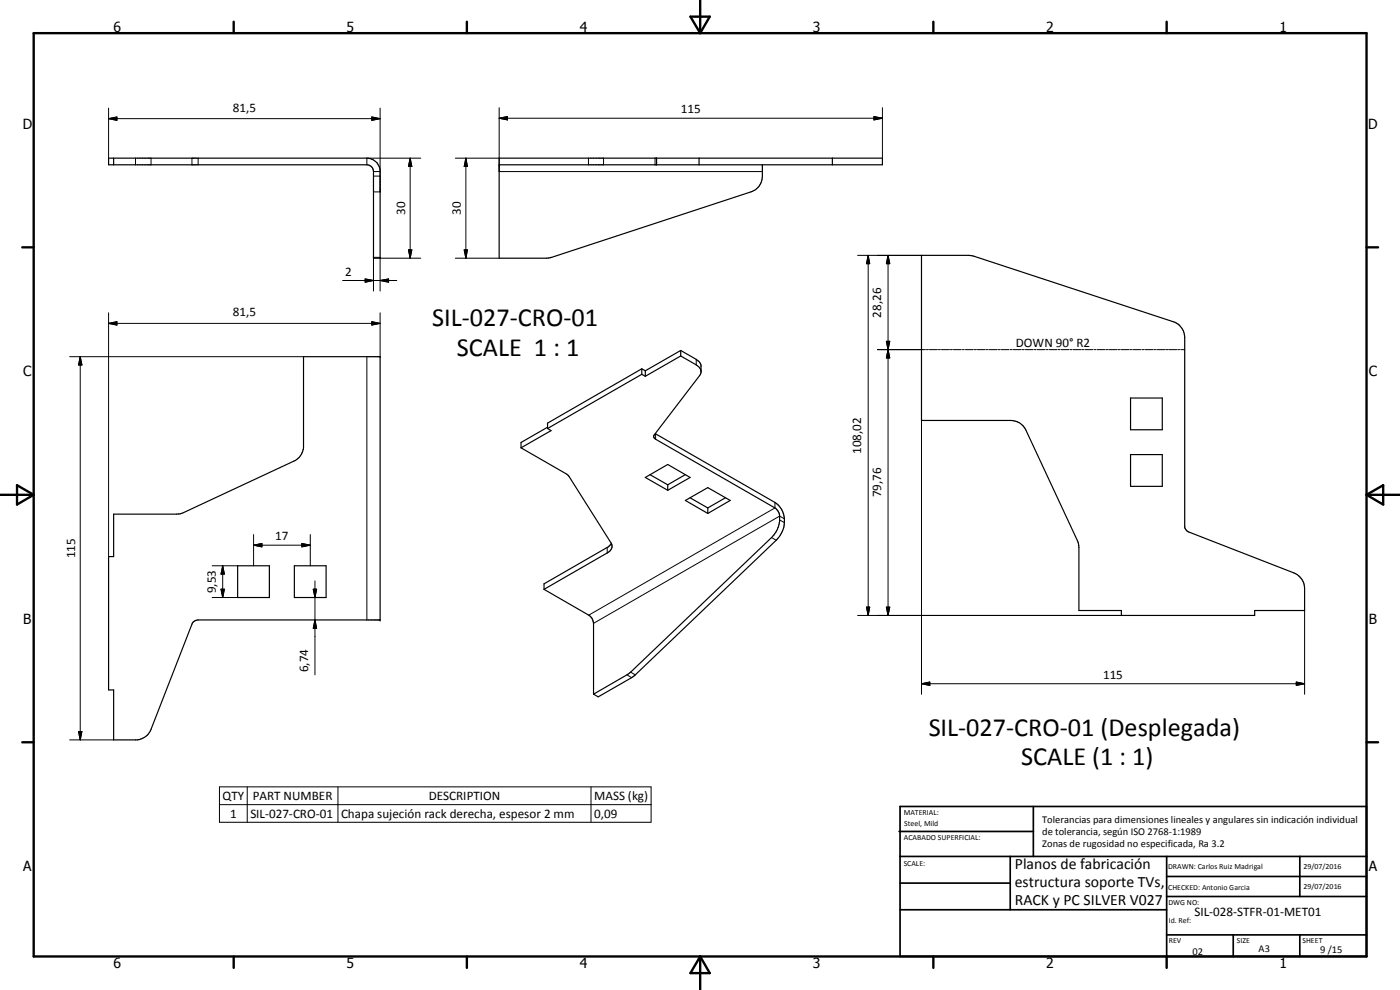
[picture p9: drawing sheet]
<svg xmlns="http://www.w3.org/2000/svg" width="420mm" height="297mm" viewBox="0 0 420 297" stroke-linecap="round" stroke-linejoin="round" font-family="sans-serif">
<g fill="none" stroke="#000" stroke-width=".35">
<path d="M32.6 47.5h77.5a4.1 4.1 0 0 1 4 3.5v26.5h-2v-26a2 2 0 0 0-2-2.1h-77.5zM34.1 47.5v1.9M149.8 49.4h115v-1.9h-115v30h14.2l1.6-.3 59.8-19.6a4.8 4.8 0 0 0 3.4-4.8v-3.4M197.1 47.5v1.9M209.8 47.5v1.9M249.8 47.5v1.9M276.6 76.6h14.1l1.6 .3 59.8 19.6a5.1 5.1 0 0 1 3.4 4.8l.1 57.2 .6 .8 .6 .3 31.6 12.3a5.1 5.1 0 0 1 3.1 4.7v6.6h-15v1.5h-40v-1.5h-12.7v-18.9l-.3-1.6-15.6-33.7a5 5 0 0 0-4.6-2.8h-26.7zM192.6 112.3l1.1 .6M192.6 112.3l-28.3 16.3M192.6 110.7l-28.3 16.3v1.6M192.6 110.7l1.1 .6M192.6 110.7v1.6"/>
<path d="M193.7 111.3v1.6M204.3 105.2l5.5 3.3 .6 1.1-.1 2.5-14 18.4-.1 .8 .6 .5 35.8 20.6 1.2 1.5a7.8 7.8 0 0 1-2.2 7.4l-42.3 40.4-11.2 6.6M204.3 106.8l5.3 3.2 .7 .8 .1 .6M204.3 106.8l-10.6 6.1M204.3 105.2l-10.6 6.1M204.3 105.2v1.6M339.3 119.4h9.5v9.5h-9.5zM156.4 134.4l14 8.1 13 20.4a2.05 2.05 0 0 1-1.2 3l-18.9 10.9M164.3 128.6l1.1 .6-9 5.2M164.3 128.2l-7.9 4.6v1.6M196.7 130.1l35.9 20.6a7.3 7.3 0 0 1 .3 11.4l-42.6 40.7-10.8 6.3-1.4-.8M339.3 136.4h9.5v9.5h-9.5z"/>
<path d="M34.1 154.3l19.9-.1 34.2-15.9a4.9 4.9 0 0 0 2.9-3.9v-27.4h23v79h-54.6l-1 .3-.9 1-12.3 31.5a5 5 0 0 1-4.1 3.2h-7.1v-15h-1.5v-40h1.5zM193.7 143.3l6.7-3.9 6.7 3.9-6.7 3.8zM195.1 142.4l5.3 3.1M200.4 145.5v1.6M205.7 150.2l6.7-3.9 6.7 3.9-6.7 3.9zM205.7 142.4l-5.3 3.1M207.1 149.4l5.3 3M212.4 152.4v1.7M217.7 149.4l-5.3 3M71.3 169.8h9.5v9.5h-9.5zM88.3 169.8h9.6v9.5h-9.6zM163.3 176.8l13.4 7.8a3.2 3.2 0 0 1 1.4 2.4v21.3"/>
<path d="M183.5 163.1l-.9 1-19.3 11.1v1.6"/>
</g>
<g fill="none" stroke="#000" stroke-width=".3">
<path d="M32.6 35.6l2.5-.5v1zM32.6 35.6h81.5M32.6 32.4v15.1M111.6 35.1l2.5 .5-2.5 .5zM114.1 32.4v25.2h-2M149.8 35.5l2.5-.5v1zM149.8 32.3v19.2h79M149.8 35.5h115M262.3 35l2.5 .5-2.5 .5zM264.8 32.3v15.2M40.7 47.5v1.9M45.3 47.5v1.9"/>
<path d="M57.6 47.5v1.9M59.5 47.5v1.9M112.1 52.8h2M112.1 51.5h2M123.1 47.5l.5 2.5h-1zM123.1 47.5v30M126.3 47.5h-16.2v1.9M136.6 47.5h13.2M139.8 47.5l.5 2.5h-1zM139.8 47.5v30M176.6 47.5v1.9M181.1 47.5v1.9"/>
<path d="M196.6 47.5v1.9M114.1 77.5h12.2M122.6 75h1l-.5 2.5zM136.6 77.5h13.2M139.3 75h1l-.5 2.5zM257.4 76.6h19.2M260.6 76.6l.4 2.5h-1zM260.6 76.6v108.1M266.5 76.6l.5 2.5h-1zM266.5 76.6v108.1M32.6 97l2.5-.5v1zM32.6 93.9v73.1"/>
<path d="M32.6 97h81.5M102.8 84.2h16.3M109.6 83.7l2.5 .5-2.5 .5zM111.6 96.5l2.5 .5-2.5 .5zM112.1 87.3v-10.1h2v10.1M114.1 84.2l2.5-.5v1zM114.1 93.9v13.1M20.9 107h70.2M24.1 107l.5 2.5h-1zM24.1 107v115M110.1 107v79M208.9 107.8v1.7"/>
<path d="M263.3 104.9h14.4M266 102.4h1l-.5 2.5zM266 102.4l1 5h-1l1-5zM266.5 104.9l.5 2.5h-1zM278 104.9h.6M278.9 104.9h2.4M281.6 104.9h.6M282.5 104.9h2.4M285.2 104.9h.6M286.1 104.9h2.4M288.8 104.9h.6M289.7 104.9h2.4"/>
<path d="M292.4 104.9h.6M293.3 104.9h2.4M296 104.9h.6M296.9 104.9h2.4M299.6 104.9h.6M300.5 104.9h2.3M303.2 104.9h.6M304.1 104.9h2.4M306.8 104.9h.6M307.7 104.9h2.3M310.3 104.9h.6M311.2 104.9h2.4"/>
<path d="M313.9 104.9h.6M314.9 104.9h2.3M317.5 104.9h.6M318.4 104.9h2.4M321.1 104.9h.6M322 104.9h2.4M324.7 104.9h.6M325.6 104.9h2.4M328.3 104.9h.6M329.2 104.9h2.4M331.9 104.9h.6M332.8 104.9h2.4"/>
<path d="M335.5 104.9h.6M336.4 104.9h2.4M339.1 104.9h.6M340 104.9h2.3M342.7 104.9h.6M343.6 104.9h2.4M346.3 104.9h.6M347.2 104.9h2.3M349.8 104.9h.7M350.7 104.9h2.4M353.4 104.9h.6M354.4 104.9h1.1"/>
<path d="M196.8 130.2v1.6M276.6 126.2v82.1M232.6 150.7v1.7l-55.9 32.2M234 156l1.4 .8M235.4 155.7l-1.4-.8-55.9 32.1M63.7 179.3h7.6M63.7 169.8h7.6M66.3 176.8h1l-.5 2.5zM66.8 169.8l.5 2.5h-1zM66.8 169.8v9.5M76.1 163.6l2.5-.5v1zM76.1 163.6h17"/>
<path d="M76.1 160.4v9.4M90.6 163.1l2.5 .5-2.5 .5zM93.1 160.4v9.4M94 176.8h1l-.5 2.5zM94.5 174.3v28.2M182.2 164.3v1.6M231.6 161.3l1.3 .8M94.5 186l.5 2.5h-1zM257.4 184.7h79.1M260 182.2h1l-.4 2.5zM266 182.2h1l-.5 2.5zM391.5 183.2v25.1"/>
<path d="M23.6 219.5h1l-.5 2.5zM188.2 202.5l1.4 .8M189.3 201.7l1.4 .8M276.6 205.1l2.4-.5v1.1zM276.6 205.1h114.9M389 204.6l2.5 .5-2.5 .6zM20.9 222h13.2M65.9 236.1h129.5v10.6h-129.5zM74.2 236.1v10.6M101.4 236.1v10.6M177.4 236.1v10.6M65.9 241.4h129.5"/>
</g>
<g fill="#000">
<circle cx="114.1" cy="107" r=".18"/>
<circle cx="114.1" cy="186" r=".18"/>
</g>
<g fill="none" stroke="#000" stroke-width=".71">
<path d="M10.1 9.9h400v277.1h-400zM70.1 6.5v3.4M140.1 6.5v3.4M207.2 5h5.8l-2.9 4.9zM210.1 0v9.9M280.1 6.5v3.4M350.1 6.5v3.4M6.7 74.2h3.4M410.1 74.2h3.5M.1 148.5h10M5.1 145.6l5 2.9-5 2.9zM410.1 148.5h10"/>
<path d="M410.1 148.5l5-2.9v5.8zM6.7 222.7h3.4M410.1 222.7h3.5M70.1 287v3.4M140.1 287v3.4M210.1 287v10M210.1 287l2.9 5h-5.8zM280.1 287v3.4M350.1 287v3.4"/>
</g>
<g fill="none" stroke="#000" stroke-width=".51">
<path d="M269.8 249.5h40.3M270.1 242h140v45h-140zM270.1 257h140M303.2 257v16M310.1 242v15M350.1 257v30M390.1 257v12M270.1 265h33.1M270.1 273h80M350.1 269h60M350.1 263h60M350.1 280.5h60"/>
<path d="M370.1 280.5v6.5M390.1 280.5v6.5"/>
</g>
<g fill="#000">
<path d="M32.6 35.6l2.5-.5v1zM111.6 35.1l2.5 .5-2.5 .5zM149.8 35.5l2.5-.5v1zM262.3 35l2.5 .5-2.5 .5zM123.1 47.5l.5 2.5h-1zM139.8 47.5l.5 2.5h-1zM122.6 75h1l-.5 2.5zM139.3 75h1l-.5 2.5zM260.6 76.6l.4 2.5h-1zM266.5 76.6l.5 2.5h-1zM32.6 97l2.5-.5v1zM109.6 83.7l2.5 .5-2.5 .5z"/>
<path d="M111.6 96.5l2.5 .5-2.5 .5zM114.1 84.2l2.5-.5v1zM24.1 107l.5 2.5h-1zM266 102.4h1l-.5 2.5zM266.5 104.9l.5 2.5h-1zM66.3 176.8h1l-.5 2.5zM66.8 169.8l.5 2.5h-1zM76.1 163.6l2.5-.5v1zM90.6 163.1l2.5 .5-2.5 .5zM94 176.8h1l-.5 2.5zM94.5 186l.5 2.5h-1zM260 182.2h1l-.4 2.5z"/>
<path d="M266 182.2h1l-.5 2.5zM23.6 219.5h1l-.5 2.5zM276.6 205.1l2.4-.5v1.1zM389 204.6l2.5 .5-2.5 .6z"/>
</g>
<g font-size="7.9">
<text x="129.7" y="97.8">SIL-027-CRO-01</text>
<text x="137.1" y="106.8">SCALE 1 : 1</text>
<text x="278.7" y="220.7">SIL-027-CRO-01 (Desplegada)</text>
<text x="306.4" y="229.7">SCALE (1 : 1)</text>
</g>
<g font-size="4.7">
<text x="304.6" y="260.8">Planos de fabricación</text>
<text x="304.6" y="266.2">estructura soporte TVs,</text>
<text x="304.6" y="271.6">RACK y PC SILVER V027</text>
</g>
<g font-size="4.2">
<text x="34" y="9.6">6</text>
<text x="104" y="9.6">5</text>
<text x="174" y="9.6">4</text>
<text x="244" y="9.6">3</text>
<text x="314" y="9.6">2</text>
<text x="384" y="9.6">1</text>
<text x="6.8" y="38.7">D</text>
<text x="410.6" y="38.7">D</text>
<text x="7" y="112.9">C</text>
<text x="410.8" y="112.9">C</text>
<text x="7" y="187.1">B</text>
<text x="410.8" y="187.1">B</text>
<text x="7" y="261.4">A</text>
<text x="410.8" y="261.4">A</text>
<text x="34" y="290.4">6</text>
<text x="104" y="290.4">5</text>
<text x="174" y="290.4">4</text>
<text x="244" y="290.4">3</text>
<text x="314" y="290.4">2</text>
<text x="384" y="290.4">1</text>
</g>
<g font-size="3.9">
<text x="69.9" y="33.6">81,5</text>
<text x="204.3" y="34">115</text>
<text x="121.6" y="64.5" transform="rotate(-90 121.6 64.5)">30</text>
<text x="138.3" y="64.5" transform="rotate(-90 138.3 64.5)">30</text>
<text x="103.6" y="82.7">2</text>
<text x="69.9" y="95">81,5</text>
<text x="264.5" y="95.3" transform="rotate(-90 264.5 95.3)">28,26</text>
<text x="304.9" y="104.1">DOWN 90° R2</text>
<text x="258.4" y="136.2" transform="rotate(-90 258.4 136.2)">108,02</text>
<text x="264.5" y="149.3" transform="rotate(-90 264.5 149.3)">79,76</text>
<text x="22.6" y="167.5" transform="rotate(-90 22.6 167.5)">115</text>
<text x="82.6" y="162.1">17</text>
<text x="64.8" y="178" transform="rotate(-90 64.8 178)">9,53</text>
<text x="92.4" y="201.7" transform="rotate(-90 92.4 201.7)">6,74</text>
<text x="331" y="203.6">115</text>
<text x="66.8" y="240">QTY</text>
<text x="69.1" y="245.4">1</text>
<text x="75.1" y="245.4">SIL-027-CRO-01</text>
<text x="75.9" y="240">PART NUMBER</text>
<text x="102.4" y="245.4">Chapa sujeción rack derecha, espesor 2 mm</text>
<text x="128.7" y="240">DESCRIPTION</text>
<text x="178.3" y="240.2">MASS (kg)</text>
<text x="178.3" y="245.4">0,09</text>
<text x="358.5" y="275">SIL-028-STFR-01-MET01</text>
</g>
<g font-size="3.1">
<text x="312.7" y="246.8">Tolerancias para dimensiones lineales y angulares sin indicación individual</text>
<text x="312.7" y="250.4">de tolerancia, según ISO 2768-1:1989</text>
<text x="312.7" y="254">Zonas de rugosidad no especificada, Ra 3.2</text>
<text x="357.9" y="286.4">02</text>
<text x="377.7" y="285.6">A3</text>
<text x="396.2" y="285.9">9 /15</text>
</g>
<g font-size="2.4">
<text x="271.2" y="244.4">MATERIAL:</text>
<text x="271.3" y="252">ACABADO SUPERFICIAL:</text>
<text x="271.4" y="247.9">Steel, Mild</text>
<text x="271.2" y="259.7">SCALE:</text>
<text x="350.6" y="260.8">DRAWN: Carlos Ruiz Madrigal</text>
<text x="391.2" y="260.6">29/07/2016</text>
<text x="350.6" y="267">CHECKED: Antonio Garcia</text>
<text x="391.2" y="266.7">29/07/2016</text>
<text x="350.6" y="271.4">DWG NO:</text>
<text x="350.8" y="276.9">Id. Ref:</text>
<text x="350.8" y="282.8">REV</text>
<text x="371.2" y="282.9">SIZE</text>
<text x="390.9" y="282.9">SHEET</text>
</g>
</svg>
